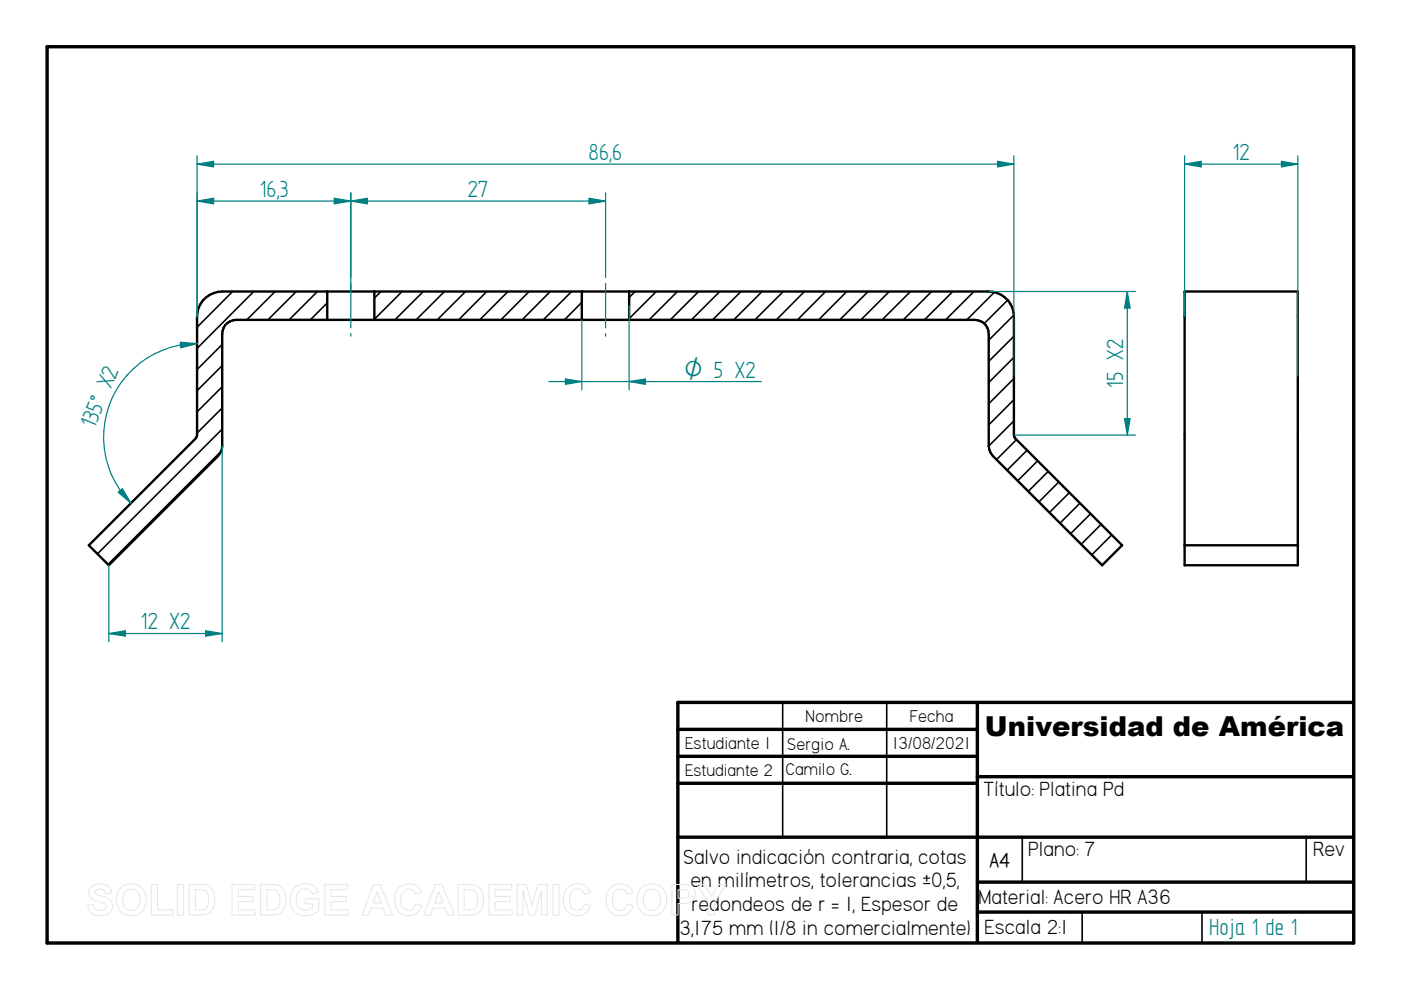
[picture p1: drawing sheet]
<svg xmlns="http://www.w3.org/2000/svg" width="297mm" height="210mm" viewBox="0 0 297 210" stroke-linecap="round" stroke-linejoin="round" font-family="sans-serif">
<path d="M10 9.9h277v190h-277zM143.7 154.6h63.5M207.2 148.9v50.8M286.6 148.9h-142.9v50.8M143.7 160.4h63.5M143.7 166.1h63.5M143.7 177.5h142.9M207.2 164.7h79.4M207.2 187h79.4M207.2 193.4h79.4" fill="none" stroke="#000" stroke-width=".72"/>
<g fill="none" stroke="#000" stroke-width=".34">
<path d="M47.1 73l-5.3 5.4M47.1 77.5l-5.3 5.3M49.3 61.8l-7.5 7.6M53.8 61.8l-12 12.1M58.3 61.8l-6 6M62.8 61.8l-6 6M67.3 61.8l-6 6M69.4 64.2l-3.6 3.6M80.8 61.8l-1.4 1.4M85.3 61.8l-5.9 5.9M89.7 61.8l-6 6M94.2 61.8l-6 6"/>
<path d="M98.7 61.8l-6 6M103.2 61.8l-6 6M107.7 61.8l-6 6M112.2 61.8l-6 6M116.7 61.8l-6 6M121.2 61.8l-6 6M123.4 64.1l-3.7 3.7M134.7 61.8l-1.3 1.3M139.1 61.8l-5.7 5.8M143.6 61.8l-6 6M148.1 61.8l-6 6M152.6 61.8l-6 6"/>
<path d="M157.1 61.8l-6 6M161.6 61.8l-6 6M166.1 61.8l-6 6M170.6 61.8l-6 6M175 61.8l-5.9 6M179.5 61.8l-5.9 6M184.1 61.8l-6 6M188.5 61.8l-6 6M193 61.8l-6 6M197.5 61.8l-6 6M202 61.8l-6 6M206.5 61.8l-6 6"/>
<path d="M210.8 62l-5.8 5.8M213.7 63.6l-5 5M215 66.8l-5.4 5.3M215 71.3l-5.4 5.3M215 75.8l-5.4 5.3M46.9 95.7l-24 24M47.1 82l-5.3 5.3M47.1 86.5l-5.3 5.3M47.1 91l-26.4 26.4M215 80.3l-5.4 5.3M215 84.8l-5.4 5.3M215 89.2l-5.4 5.4"/>
<path d="M215.5 93.2l-4.2 4.3M217.8 95.5l-4.3 4.2M220 97.7l-4.2 4.2M222.2 99.9l-4.2 4.3M224.5 102.2l-4.2 4.2M226.7 104.4l-4.2 4.3M229 106.7l-4.3 4.2M231.2 108.9l-4.2 4.3M233.5 111.2l-4.3 4.2M235.7 113.4l-4.2 4.2M165.9 148.9v28.6M188 148.9v28.6"/>
<path d="M216.7 177.6v9.4M276.9 177.6v9.4M229.4 193.4v6.3M254.8 193.4v6.3"/>
</g>
<path d="M43 63.7a5.5 5.5 0 0 1 4.1-1.9h162.5a5.4 5.4 0 0 1 5.4 5.3v25.5l22.9 23-4.2 4.2-23.2-23.1-.4-.6-.5-1.5v-23.8a2.92 2.92 0 0 0-3-3h-156.5a2.98 2.98 0 0 0-3 3v23.8l-.1 .7-.3 .8-.5 .6-23.1 23.1-4.3-4.2 22.9-23 .1-25.5a5.1 5.1 0 0 1 1.2-3.4zM69.4 61.8v6M79.4 61.8v6M123.4 61.8v6M133.4 61.8v6" fill="none" stroke="#000" stroke-width=".51"/>
<path d="M41.8 33v34.1M41.8 34.8l3.5-.6v1.2zM215 33v46.7" fill="none" stroke="#008080" stroke-width=".25"/>
<path d="M41.8 34.8l3.5-.6v1.2z" fill="#008080"/>
<path d="M211.5 34.2l3.5 .6-3.5 .6z" fill="none" stroke="#008080" stroke-width=".25"/>
<path d="M211.5 34.2l3.5 .6-3.5 .6z" fill="#008080"/>
<path d="M41.8 34.8h173.2M41.8 40.9v26.2M41.8 42.6l3.5-.6v1.2zM74.4 40.9v28.6M128.4 58.3v.5M74.4 70.7v.6M128.4 60.1v9.4M128.4 70.7v.6" fill="none" stroke="#008080" stroke-width=".25"/>
<path d="M41.8 42.6l3.5-.6v1.2z" fill="#008080"/>
<path d="M70.9 42l3.5 .6-3.5 .6z" fill="none" stroke="#008080" stroke-width=".25"/>
<path d="M70.9 42l3.5 .6-3.5 .6z" fill="#008080"/>
<path d="M41.8 42.6h32.6M74.4 40.9v17.4M124.9 42l3.5 .6-3.5 .6zM128.4 40.9v17.4" fill="none" stroke="#008080" stroke-width=".25"/>
<path d="M124.9 42l3.5 .6-3.5 .6z" fill="#008080"/>
<path d="M74.4 42.6l3.5-.6v1.2z" fill="none" stroke="#008080" stroke-width=".25"/>
<path d="M74.4 42.6l3.5-.6v1.2z" fill="#008080"/>
<path d="M74.4 42.6h54M47.1 94.6v41.5M23.1 119.8v16.3M43.6 133.7l3.5 .6-3.5 .6z" fill="none" stroke="#008080" stroke-width=".25"/>
<path d="M43.6 133.7l3.5 .6-3.5 .6z" fill="#008080"/>
<path d="M23.1 134.3l3.5-.6v1.2z" fill="none" stroke="#008080" stroke-width=".25"/>
<path d="M23.1 134.3l3.5-.6v1.2z" fill="#008080"/>
<path d="M38.2 72.6l3.6 .3-3.4 .8zM23.1 134.3h24" fill="none" stroke="#008080" stroke-width=".25"/>
<path d="M38.2 72.6l3.6 .3-3.4 .8z" fill="#008080"/>
<path d="M25.1 104.4l.8-.8 1.9 3.1z" fill="none" stroke="#008080" stroke-width=".25"/>
<path d="M25.1 104.4l.8-.8 1.9 3.1z" fill="#008080"/>
<path d="M41.8 72.9a19.8 19.8 0 0 0-18.3 12.2 19.8 19.8 0 0 0 4.3 21.6M123.4 67.8v14.9M133.4 64.8v17.9M119.9 80.3l3.5 .6-3.5 .6z" fill="none" stroke="#008080" stroke-width=".25"/>
<path d="M119.9 80.3l3.5 .6-3.5 .6z" fill="#008080"/>
<path d="M133.4 80.9l3.5-.6v1.2z" fill="none" stroke="#008080" stroke-width=".25"/>
<path d="M133.4 80.9l3.5-.6v1.2z" fill="#008080"/>
<path d="M209.6 61.8h31.1M239 61.8l.6 3.5h-1.2zM116.4 80.9h45M215 92.2h25.7" fill="none" stroke="#008080" stroke-width=".25"/>
<path d="M239 61.8l.6 3.5h-1.2z" fill="#008080"/>
<path d="M238.4 88.7h1.2l-.6 3.5z" fill="none" stroke="#008080" stroke-width=".25"/>
<path d="M238.4 88.7h1.2l-.6 3.5z" fill="#008080"/>
<path d="M251.2 33v34.1M251.2 34.8l3.5-.6v1.2zM275.2 33v46.7M239 61.8v30.4" fill="none" stroke="#008080" stroke-width=".25"/>
<path d="M251.2 61.8h24v58h-24zM251.2 115.6h24" fill="none" stroke="#000" stroke-width=".51"/>
<path d="M251.2 34.8l3.5-.6v1.2z" fill="#008080"/>
<path d="M271.7 34.2l3.5 .6-3.5 .6z" fill="none" stroke="#008080" stroke-width=".25"/>
<path d="M271.7 34.2l3.5 .6-3.5 .6z" fill="#008080"/>
<path d="M251.2 34.8h24" fill="none" stroke="#008080" stroke-width=".25"/>
<g fill="none" stroke="#e6e6e6" stroke-width=".21">
<path d="M19.3 188.1a3.1 3.1 0 0 1 4 .1l.4 1.2h-1.3a1.28 1.28 0 0 0-1-.9 1.28 1.28 0 0 0-1.3 .5v.3a5.6 5.6 0 0 0 2.5 1 1.98 1.98 0 0 1 1.2 2.3 1.98 1.98 0 0 1-2.2 1.5 2.48 2.48 0 0 1-3-2.2l1.2-.1a1.44 1.44 0 0 0 1.3 1.2 1.44 1.44 0 0 0 1.5-.8 1.18 1.18 0 0 0-1.4-.9 2.36 2.36 0 0 1-2.4-2.1l.1-.6zM25.8 188.1a3.3 3.3 0 0 1 3.9-.1 3.3 3.3 0 0 1 1.2 3.7 3.2 3.2 0 0 1-3.8 2.4 3.2 3.2 0 0 1-2.4-3.8 3 3 0 0 1 1.1-2.2zM26.5 189.1a1.87 1.87 0 0 1 2.2-.4 1.87 1.87 0 0 1 1 2.1 1.87 1.87 0 0 1-1.8 2.2 1.87 1.87 0 0 1-1.9-2.2l.1-.9zM32.1 187.5h1.3v5.4h3.3v1.1h-4.6zM37.6 187.5h1.3v6.5h-1.3zM40.1 187.5h2.4a2.79 2.79 0 0 1 3 3.3 2.79 2.79 0 0 1-2.9 3.2h-2.5zM41.4 188.6a2.64 2.64 0 0 1 2.5 .6 3.3 3.3 0 0 1-.3 3.5l-.8 .2h-1.4zM49.2 187.5h4.8v1.1h-3.5v1.5h3.2v1.1h-3.2v1.7h3.6v1.1h-4.9zM55.2 187.5h2.4a2.79 2.79 0 0 1 3.1 3.3 2.79 2.79 0 0 1-3 3.2h-2.5zM56.6 188.6a2.64 2.64 0 0 1 2.4 .6 3.3 3.3 0 0 1-.3 3.5l-.8 .2h-1.3zM62.3 188.3a3.6 3.6 0 0 1 4.6-.1l.6 1.1-1.3 .2a1.8 1.8 0 0 0-2.2-.9 1.8 1.8 0 0 0-1.2 2.1 2.01 2.01 0 0 0 1.1 2.2 2.01 2.01 0 0 0 2.3-.5v-.8h-1.5v-1.1h2.9v2.6a3.8 3.8 0 0 1-5.5-.2 4 4 0 0 1 .2-4.6zM68.9 187.5h4.8v1.1h-3.5v1.5h3.2v1.1h-3.2v1.7h3.6v1.1h-4.9z"/>
<path d="M79.2 187.5h1.4l2.6 6.5h-1.4l-.6-1.5h-2.5l-.6 1.5h-1.4zM79.9 189.1l.9 2.3h-1.7zM84.5 188.3a2.87 2.87 0 0 1 4.9 1l-1.3 .3a1.6 1.6 0 0 0-1.8-1.1 1.6 1.6 0 0 0-1.3 1.8 2.19 2.19 0 0 0 1.3 2.7 1.55 1.55 0 0 0 1.9-1.4l1.2 .4a2.93 2.93 0 0 1-3.4 2.1 2.93 2.93 0 0 1-2.3-3.3v-.6a3.2 3.2 0 0 1 .8-1.9zM92.3 187.5h1.4l2.6 6.5h-1.4l-.5-1.5h-2.6l-.5 1.5h-1.4zM93 189.1l.9 2.3h-1.7zM97.1 187.5h2.4a2.79 2.79 0 0 1 3 3.3 2.79 2.79 0 0 1-2.9 3.2h-2.5zM98.4 188.6a2.64 2.64 0 0 1 2.4 .6 3.3 3.3 0 0 1-.2 3.5l-.9 .2h-1.3zM103.7 187.5h4.8v1.1h-3.5v1.5h3.2v1.1h-3.2v1.7h3.6v1.1h-4.9zM109.6 187.5h2l1.2 4.4 1.2-4.4h2v6.5h-1.2v-5.1l-1.4 5.1h-1.2l-1.3-5.1v5.1h-1.3zM117.2 187.5h1.3v6.5h-1.3zM120.3 188.3a2.87 2.87 0 0 1 4.8 1l-1.2 .3a1.6 1.6 0 0 0-1.9-1.1 1.6 1.6 0 0 0-1.2 1.8 2.19 2.19 0 0 0 1.3 2.7 1.55 1.55 0 0 0 1.8-1.4l1.3 .4a2.93 2.93 0 0 1-3.5 2.1 2.93 2.93 0 0 1-2.2-3.3v-.6a3.2 3.2 0 0 1 .8-1.9zM129.3 188.3a2.87 2.87 0 0 1 4.9 1l-1.2 .3a1.6 1.6 0 0 0-1.9-1.1 1.6 1.6 0 0 0-1.3 1.8 2.19 2.19 0 0 0 1.3 2.7 1.55 1.55 0 0 0 1.9-1.4l1.2 .4a2.93 2.93 0 0 1-3.4 2.1 2.93 2.93 0 0 1-2.3-3.3l.1-.6a3.2 3.2 0 0 1 .7-1.9z"/>
<path d="M136.2 188.1a3.3 3.3 0 0 1 3.9-.1 3.3 3.3 0 0 1 1.1 3.7 3.2 3.2 0 0 1-3.7 2.4 3.2 3.2 0 0 1-2.4-3.8 3 3 0 0 1 1.1-2.2zM136.9 189.1a1.87 1.87 0 0 1 2.2-.4 1.87 1.87 0 0 1 .9 2.1 1.87 1.87 0 0 1-1.8 2.2 1.87 1.87 0 0 1-1.8-2.2l.1-.9zM142.4 187.5h2.1a2.5 2.5 0 0 1 2.7 1 2.08 2.08 0 0 1-.1 2.2 2.08 2.08 0 0 1-2.1 .9h-1.2v2.4h-1.4zM143.8 188.6h.6a1.28 1.28 0 0 1 1.7 .9 1.22 1.22 0 0 1-1.6 1h-.7zM147.8 187.5h1.5l1.6 2.6 1.4-2.6h1.6l-2.4 3.8v2.7h-1.3v-2.7z"/>
</g>
<text font-size="5.8" x="208.8" y="156.1">Universidad de América</text>
<g font-size="5.6" fill="#008080">
<text x="124.8" y="33.9">86,6</text>
<text x="261.4" y="33.9">12</text>
<text x="55.1" y="41.7">16,3</text>
<text x="99.2" y="41.7">27</text>
<text x="238.1" y="82.2" transform="rotate(-90 238.1 82.2)">15 X2</text>
<text x="20.1" y="91" transform="rotate(-68 20.1 91)">135° X2</text>
<text x="29.9" y="133.4">12 X2</text>
<text x="256.4" y="198.3">Hoja 1 de 1</text>
</g>
<text font-size="5.4" fill="#008080" x="145" y="80.1">O 5 X2</text>
<g font-size="4.9">
<text x="208.5" y="168.7">Título: Platina Pd</text>
<text x="144.9" y="183.1">Salvo indicación contraria, cotas</text>
<text x="218" y="181.6">Plano: 7</text>
<text x="278.4" y="181.6">Rev</text>
<text x="146.4" y="188.1">en milímetros, tolerancias ±0,5,</text>
<text x="207.5" y="191.6">Material: Acero HR A36</text>
<text x="146.6" y="193.1">redondeos de r = 1, Espesor de</text>
<text x="144.1" y="198.2">3,175 mm (1/8 in comercialmente)</text>
<text x="208.7" y="198.1">Escala 2:1</text>
</g>
<text font-size="4.7" x="209.8" y="183.8">A4</text>
<g font-size="4.1">
<text x="170.8" y="153.1">Nombre</text>
<text x="192.9" y="153.1">Fecha</text>
<text x="145.2" y="158.8">Estudiante 1</text>
<text x="166.9" y="159.1">Sergio A.</text>
<text x="189.2" y="158.7">13/08/2021</text>
<text x="145.2" y="164.5">Estudiante 2</text>
<text x="166.5" y="164.4">Camilo G.</text>
</g>
</svg>
